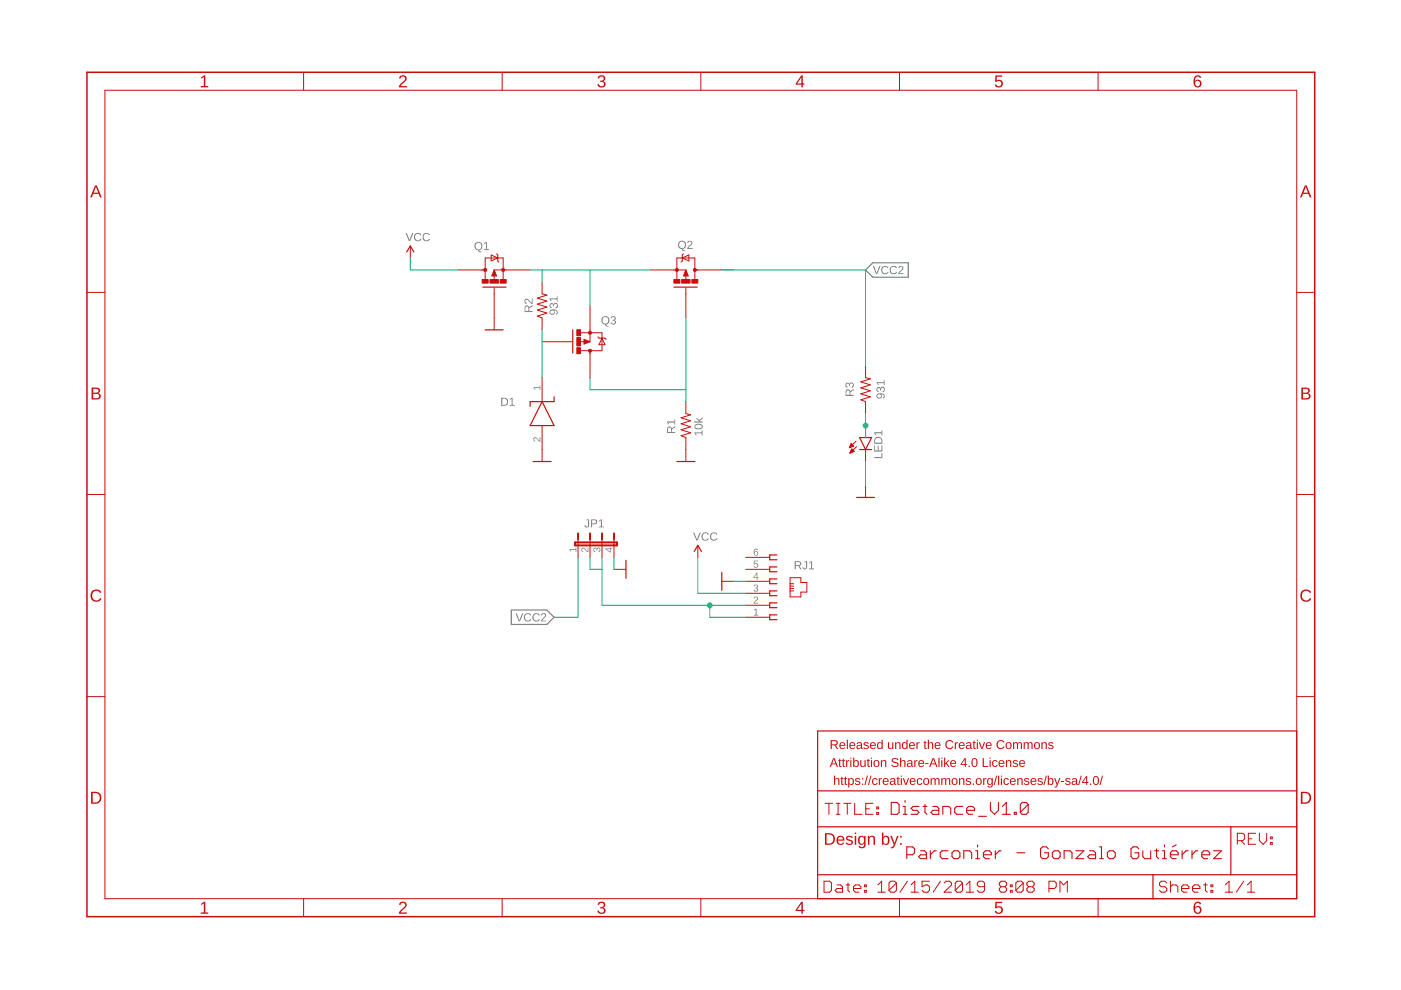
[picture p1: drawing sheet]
<?xml version="1.0" encoding="utf-8"?>
<!DOCTYPE eagle SYSTEM "eagle.dtd">
<!--
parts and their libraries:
SparkFun-Aesthetics: Licensing: Creative Commons ShareAlike 4.0 International - https://creativecommons.org/licenses/by-sa/4.0
-->
<eagle version="9.4.1">
<drawing>
<settings>
<setting alwaysvectorfont="no"/>
<setting keepoldvectorfont="yes"/>
<setting verticaltext="up"/>
</settings>
<grid distance="0.1" unitdist="inch" unit="inch" style="lines" multiple="1" display="no" altdistance="0.01" altunitdist="inch" altunit="inch"/>
<schematic xreflabel="%F%N/%S.%C%R" xrefpart="/%S.%C%R">
<fusionteam huburn="a.cGVyc29uYWw6dWUyYzkzNGM3" projecturn="a.cGVyc29uYWw6dWUyYzkzNGM3IzIwMTkwMjE1MTc2NjY5MDA2" folderUrn="urn:adsk.wipprod:fs.folder:co.1v3clijJQ5-aIsovRyUiKQ"  versionUrn="urn:adsk.wipprod:fs.file:vf.d7OOqnEMT62jmIpcABI3gg?version=1" camFileUrn="" camFileVersionUrn="" lastpublishedchangeguid="3c33df47-c3e6-1864-b35a-998ea214122a"/>
<libraries>
<library name="SparkFun-Aesthetics">
<symbols>
<symbol name="DGND">
<wire x1="-1.905" y1="0" x2="1.905" y2="0" width="0.254" layer="94"/>
<text x="-2.54" y="-2.54" size="1.778" layer="96">&gt;VALUE</text>
<pin name="GND" x="0" y="2.54" visible="off" length="short" direction="sup" rot="R270"/>
</symbol>
<symbol name="VCC">
<wire x1="0.762" y1="1.27" x2="0" y2="2.54" width="0.254" layer="94"/>
<wire x1="0" y1="2.54" x2="-0.762" y2="1.27" width="0.254" layer="94"/>
<text x="-1.016" y="3.556" size="1.778" layer="96">&gt;VALUE</text>
<pin name="VCC" x="0" y="0" visible="off" length="short" direction="sup" rot="R90"/>
</symbol>
</symbols>
<devicesets>
<deviceset name="GND" prefix="GND">
<gates>
<gate name="1" symbol="DGND" x="0" y="0"/>
</gates>
<devices>
<device name="">
<technologies>
<technology name=""/>
</technologies>
</device>
</devices>
</deviceset>
<deviceset name="VCC" prefix="SUPPLY">
<gates>
<gate name="G$1" symbol="VCC" x="0" y="0"/>
</gates>
<devices>
<device name="">
<technologies>
<technology name=""/>
</technologies>
</device>
</devices>
</deviceset>
</devicesets>
</library>
<library name="615006138421">
<symbols>
<symbol name="615006138421" library_locally_modified="yes">
<text x="-1.27" y="12.7" size="1.778" layer="95" align="center-left">&gt;NAME</text>
<text x="-1.27" y="-5.08" size="1.778" layer="96" align="center-left">&gt;VALUE</text>
<pin name="1" x="-5.08" y="-2.54" visible="pad" length="middle" direction="in"/>
<pin name="3" x="-5.08" y="2.54" visible="pad" length="middle" direction="in"/>
<pin name="5" x="-5.08" y="7.62" visible="pad" length="middle" direction="in"/>
<pin name="2" x="-5.08" y="0" visible="pad" length="middle" direction="in"/>
<pin name="4" x="-5.08" y="5.08" visible="pad" length="middle" direction="in"/>
<pin name="6" x="-5.08" y="10.16" visible="pad" length="middle" direction="in"/>
<wire x1="1.524" y1="10.668" x2="0" y2="10.668" width="0.254" layer="94"/>
<wire x1="0" y1="10.668" x2="0" y2="9.652" width="0.254" layer="94"/>
<wire x1="0" y1="9.652" x2="1.524" y2="9.652" width="0.254" layer="94"/>
<wire x1="1.524" y1="8.128" x2="0" y2="8.128" width="0.254" layer="94"/>
<wire x1="0" y1="8.128" x2="0" y2="7.112" width="0.254" layer="94"/>
<wire x1="0" y1="7.112" x2="1.524" y2="7.112" width="0.254" layer="94"/>
<wire x1="1.524" y1="5.588" x2="0" y2="5.588" width="0.254" layer="94"/>
<wire x1="0" y1="5.588" x2="0" y2="4.572" width="0.254" layer="94"/>
<wire x1="0" y1="4.572" x2="1.524" y2="4.572" width="0.254" layer="94"/>
<wire x1="1.524" y1="3.048" x2="0" y2="3.048" width="0.254" layer="94"/>
<wire x1="0" y1="3.048" x2="0" y2="2.032" width="0.254" layer="94"/>
<wire x1="0" y1="2.032" x2="1.524" y2="2.032" width="0.254" layer="94"/>
<wire x1="4.318" y1="1.778" x2="6.604" y2="1.778" width="0.1998" layer="94"/>
<wire x1="6.604" y1="1.778" x2="6.604" y2="2.794" width="0.1998" layer="94"/>
<wire x1="6.604" y1="2.794" x2="7.874" y2="2.794" width="0.1998" layer="94"/>
<wire x1="7.874" y1="2.794" x2="7.874" y2="4.826" width="0.1998" layer="94"/>
<wire x1="7.874" y1="4.826" x2="6.604" y2="4.826" width="0.1998" layer="94"/>
<wire x1="6.604" y1="4.826" x2="6.604" y2="5.842" width="0.1998" layer="94"/>
<wire x1="6.604" y1="5.842" x2="4.318" y2="5.842" width="0.1998" layer="94"/>
<wire x1="4.318" y1="5.842" x2="4.318" y2="4.572" width="0.1998" layer="94"/>
<wire x1="4.318" y1="4.572" x2="4.318" y2="4.064" width="0.1998" layer="94"/>
<wire x1="4.318" y1="4.064" x2="4.318" y2="3.556" width="0.1998" layer="94"/>
<wire x1="4.318" y1="3.556" x2="4.318" y2="3.048" width="0.1998" layer="94"/>
<wire x1="4.318" y1="3.048" x2="4.318" y2="1.778" width="0.1998" layer="94"/>
<wire x1="4.318" y1="4.572" x2="5.08" y2="4.572" width="0.1998" layer="94"/>
<wire x1="4.318" y1="4.064" x2="5.08" y2="4.064" width="0.1998" layer="94"/>
<wire x1="4.318" y1="3.556" x2="5.08" y2="3.556" width="0.1998" layer="94"/>
<wire x1="4.318" y1="3.048" x2="5.08" y2="3.048" width="0.1998" layer="94"/>
<wire x1="1.524" y1="0.508" x2="0" y2="0.508" width="0.254" layer="94"/>
<wire x1="0" y1="0.508" x2="0" y2="-0.508" width="0.254" layer="94"/>
<wire x1="0" y1="-0.508" x2="1.524" y2="-0.508" width="0.254" layer="94"/>
<wire x1="1.524" y1="-2.032" x2="0" y2="-2.032" width="0.254" layer="94"/>
<wire x1="0" y1="-2.032" x2="0" y2="-3.048" width="0.254" layer="94"/>
<wire x1="0" y1="-3.048" x2="1.524" y2="-3.048" width="0.254" layer="94"/>
</symbol>
</symbols>
<devicesets>
<deviceset name="615006138421" prefix="J">
<gates>
<gate name="G$1" symbol="615006138421" x="0" y="0"/>
</gates>
<devices>
<device name="" package="615006138421">
<connects>
<connect gate="G$1" pin="1" pad="1"/>
<connect gate="G$1" pin="2" pad="2"/>
<connect gate="G$1" pin="3" pad="3"/>
<connect gate="G$1" pin="4" pad="4"/>
<connect gate="G$1" pin="5" pad="5"/>
<connect gate="G$1" pin="6" pad="6"/>
</connects>
<package3dinstances>
<package3dinstance package3d_urn="urn:adsk.eagle:package:8853616/5"/>
</package3dinstances>
<technologies>
<technology name="">
<attribute name="3D_PACKAGE" value="" constant="no"/>
<attribute name="ALLIED_NUMBER" value="" constant="no"/>
<attribute name="DESCRIPTION" value="HORIZONTAL PLASTIC 6P6C MODULAR JACK TAP UP" constant="no"/>
<attribute name="HEIGHT" value="mm" constant="no"/>
<attribute name="MANUFACTURER_NAME" value="W&amp;uuml;rth Elektronik" constant="no"/>
<attribute name="MANUFACTURER_PART_NUMBER" value="615006138421" constant="no"/>
<attribute name="OTHER_PART_NUMBER" value="" constant="no"/>
<attribute name="RS_PART_NUMBER" value="7350282" constant="no"/>
<attribute name="SUPPLIER_NAME" value="RS" constant="no"/>
</technology>
</technologies>
</device>
</devices>
</deviceset>
</devicesets>
</library>
<library name="Ultrasonic_Sensor">
<symbols>
<symbol name="JP4E" library_locally_modified="yes">
<wire x1="2.54" y1="0" x2="2.54" y2="1.27" width="0.1524" layer="94"/>
<wire x1="0" y1="0" x2="0" y2="1.27" width="0.1524" layer="94"/>
<wire x1="-2.54" y1="0" x2="-2.54" y2="1.27" width="0.1524" layer="94"/>
<wire x1="2.54" y1="2.54" x2="2.54" y2="1.27" width="0.4064" layer="94"/>
<wire x1="0" y1="2.54" x2="0" y2="1.27" width="0.4064" layer="94"/>
<wire x1="-2.54" y1="2.54" x2="-2.54" y2="1.27" width="0.4064" layer="94"/>
<wire x1="-3.175" y1="0" x2="5.08" y2="0" width="0.4064" layer="94"/>
<wire x1="5.08" y1="0" x2="5.715" y2="0" width="0.4064" layer="94"/>
<wire x1="5.715" y1="0" x2="5.715" y2="0.635" width="0.4064" layer="94"/>
<wire x1="5.715" y1="0.635" x2="-3.175" y2="0.635" width="0.4064" layer="94"/>
<wire x1="-3.175" y1="0.635" x2="-3.175" y2="0" width="0.4064" layer="94"/>
<wire x1="5.08" y1="2.54" x2="5.08" y2="1.27" width="0.4064" layer="94"/>
<wire x1="5.08" y1="0" x2="5.08" y2="1.27" width="0.1524" layer="94"/>
<text x="-3.81" y="0" size="1.778" layer="95" rot="R90">&gt;NAME</text>
<text x="8.255" y="0" size="1.778" layer="96" rot="R90">&gt;VALUE</text>
<pin name="1" x="-2.54" y="-2.54" visible="pad" length="short" direction="pas" rot="R90"/>
<pin name="2" x="0" y="-2.54" visible="pad" length="short" direction="pas" rot="R90"/>
<pin name="3" x="2.54" y="-2.54" visible="pad" length="short" direction="pas" rot="R90"/>
<pin name="4" x="5.08" y="-2.54" visible="pad" length="short" direction="pas" rot="R90"/>
</symbol>
</symbols>
<devicesets>
<deviceset name="JP4E" locally_modified="yes" library_locally_modified="yes">
<gates>
<gate name="G$1" symbol="JP4E" x="0" y="0"/>
</gates>
<devices>
<device name="" package="JP4">
<connects>
<connect gate="G$1" pin="1" pad="1"/>
<connect gate="G$1" pin="2" pad="2"/>
<connect gate="G$1" pin="3" pad="3"/>
<connect gate="G$1" pin="4" pad="4"/>
</connects>
<package3dinstances>
<package3dinstance package3d_urn="urn:adsk.eagle:package:9258971/2"/>
</package3dinstances>
<technologies>
<technology name=""/>
</technologies>
</device>
</devices>
</deviceset>
</devicesets>
</library>
<library name="Perfect_0402">
<symbols>
<symbol name="RESISTOR" library_locally_modified="yes">
<wire x1="2.54" y1="0" x2="2.921" y2="1.016" width="0.1524" layer="94"/>
<wire x1="2.921" y1="1.016" x2="3.556" y2="-1.016" width="0.1524" layer="94"/>
<wire x1="3.556" y1="-1.016" x2="4.191" y2="1.016" width="0.1524" layer="94"/>
<wire x1="4.191" y1="1.016" x2="4.826" y2="-1.016" width="0.1524" layer="94"/>
<wire x1="4.826" y1="-1.016" x2="5.461" y2="1.016" width="0.1524" layer="94"/>
<wire x1="5.461" y1="1.016" x2="6.096" y2="-1.016" width="0.1524" layer="94"/>
<wire x1="6.096" y1="-1.016" x2="6.731" y2="1.016" width="0.1524" layer="94"/>
<wire x1="6.731" y1="1.016" x2="7.366" y2="-1.016" width="0.1524" layer="94"/>
<wire x1="7.366" y1="-1.016" x2="7.62" y2="0" width="0.1524" layer="94"/>
<text x="1.27" y="1.4986" size="1.778" layer="95">&gt;NAME</text>
<text x="1.27" y="-3.302" size="1.778" layer="96">&gt;VALUE</text>
<pin name="2" x="10.16" y="0" visible="off" length="short" direction="pas" swaplevel="1" rot="R180"/>
<pin name="1" x="0" y="0" visible="off" length="short" direction="pas" swaplevel="1"/>
</symbol>
</symbols>
<devicesets>
<deviceset name="RES_0402" library_locally_modified="yes">
<gates>
<gate name="G$1" symbol="RESISTOR" x="-5.08" y="0"/>
</gates>
<devices>
<device name="" package="RESC1005X35">
<connects>
<connect gate="G$1" pin="1" pad="1"/>
<connect gate="G$1" pin="2" pad="2"/>
</connects>
<package3dinstances>
<package3dinstance package3d_urn="urn:adsk.eagle:package:8884249/2"/>
</package3dinstances>
<technologies>
<technology name=""/>
</technologies>
</device>
</devices>
</deviceset>
</devicesets>
</library>
<library name="SparkFun-LED">
<symbols>
<symbol name="LED" library_locally_modified="yes">
<wire x1="1.27" y1="0" x2="0" y2="-2.54" width="0.254" layer="94"/>
<wire x1="0" y1="-2.54" x2="-1.27" y2="0" width="0.254" layer="94"/>
<wire x1="1.27" y1="-2.54" x2="0" y2="-2.54" width="0.254" layer="94"/>
<wire x1="0" y1="-2.54" x2="-1.27" y2="-2.54" width="0.254" layer="94"/>
<wire x1="1.27" y1="0" x2="0" y2="0" width="0.254" layer="94"/>
<wire x1="0" y1="0" x2="-1.27" y2="0" width="0.254" layer="94"/>
<wire x1="-2.032" y1="-0.762" x2="-3.429" y2="-2.159" width="0.1524" layer="94"/>
<wire x1="-1.905" y1="-1.905" x2="-3.302" y2="-3.302" width="0.1524" layer="94"/>
<text x="3.556" y="-4.572" size="1.778" layer="95" rot="R90">&gt;NAME</text>
<text x="5.715" y="-4.572" size="1.778" layer="96" rot="R90">&gt;VALUE</text>
<pin name="C" x="0" y="-5.08" visible="off" length="short" direction="pas" rot="R90"/>
<pin name="A" x="0" y="2.54" visible="off" length="short" direction="pas" rot="R270"/>
<polygon width="0.1524" layer="94">
<vertex x="-3.429" y="-2.159"/>
<vertex x="-3.048" y="-1.27"/>
<vertex x="-2.54" y="-1.778"/>
</polygon>
<polygon width="0.1524" layer="94">
<vertex x="-3.302" y="-3.302"/>
<vertex x="-2.921" y="-2.413"/>
<vertex x="-2.413" y="-2.921"/>
</polygon>
</symbol>
</symbols>
<devicesets>
<deviceset name="LED" locally_modified="yes" prefix="D" uservalue="yes" library_locally_modified="yes">
<gates>
<gate name="G$1" symbol="LED" x="0" y="0"/>
</gates>
<devices>
<device name="5MM" package="LED5MM">
<connects>
<connect gate="G$1" pin="A" pad="A"/>
<connect gate="G$1" pin="C" pad="K"/>
</connects>
<package3dinstances>
<package3dinstance package3d_urn="urn:adsk.eagle:package:8915060/1"/>
</package3dinstances>
<technologies>
<technology name=""/>
</technologies>
</device>
<device name="3MM" package="LED3MM">
<connects>
<connect gate="G$1" pin="A" pad="A"/>
<connect gate="G$1" pin="C" pad="K"/>
</connects>
<package3dinstances>
<package3dinstance package3d_urn="urn:adsk.eagle:package:8915059/1"/>
</package3dinstances>
<technologies>
<technology name="">
<attribute name="PROD_ID" value="DIO-08794" constant="no"/>
</technology>
</technologies>
</device>
<device name="1206" package="LED-1206">
<connects>
<connect gate="G$1" pin="A" pad="A"/>
<connect gate="G$1" pin="C" pad="C"/>
</connects>
<package3dinstances>
<package3dinstance package3d_urn="urn:adsk.eagle:package:8915058/1"/>
</package3dinstances>
<technologies>
<technology name=""/>
</technologies>
</device>
<device name="0603" package="LED-0603">
<connects>
<connect gate="G$1" pin="A" pad="A"/>
<connect gate="G$1" pin="C" pad="C"/>
</connects>
<package3dinstances>
<package3dinstance package3d_urn="urn:adsk.eagle:package:8915057/2"/>
</package3dinstances>
<technologies>
<technology name=""/>
</technologies>
</device>
<device name="10MM" package="LED10MM">
<connects>
<connect gate="G$1" pin="A" pad="A"/>
<connect gate="G$1" pin="C" pad="C"/>
</connects>
<package3dinstances>
<package3dinstance package3d_urn="urn:adsk.eagle:package:8915056/1"/>
</package3dinstances>
<technologies>
<technology name=""/>
</technologies>
</device>
<device name="-FKIT-1206" package="FKIT-LED-1206">
<connects>
<connect gate="G$1" pin="A" pad="A"/>
<connect gate="G$1" pin="C" pad="C"/>
</connects>
<package3dinstances>
<package3dinstance package3d_urn="urn:adsk.eagle:package:8915055/1"/>
</package3dinstances>
<technologies>
<technology name=""/>
</technologies>
</device>
<device name="-3MM-NO_SILK" package="LED3MM-NS">
<connects>
<connect gate="G$1" pin="A" pad="A"/>
<connect gate="G$1" pin="C" pad="K"/>
</connects>
<package3dinstances>
<package3dinstance package3d_urn="urn:adsk.eagle:package:8915054/1"/>
</package3dinstances>
<technologies>
<technology name=""/>
</technologies>
</device>
<device name="5MM-KIT" package="LED5MM-KIT">
<connects>
<connect gate="G$1" pin="A" pad="A"/>
<connect gate="G$1" pin="C" pad="K"/>
</connects>
<package3dinstances>
<package3dinstance package3d_urn="urn:adsk.eagle:package:8915053/1"/>
</package3dinstances>
<technologies>
<technology name=""/>
</technologies>
</device>
<device name="1206-BOTTOM" package="LED-1206-BOTTOM">
<connects>
<connect gate="G$1" pin="A" pad="A"/>
<connect gate="G$1" pin="C" pad="C"/>
</connects>
<package3dinstances>
<package3dinstance package3d_urn="urn:adsk.eagle:package:8915041/1"/>
</package3dinstances>
<technologies>
<technology name=""/>
</technologies>
</device>
</devices>
</deviceset>
</devicesets>
</library>
<library name="RU1C002ZPTCL">
<symbols>
<symbol name="RU1C002ZPTCL" library_locally_modified="yes">
<text x="-1.27" y="5.08" size="1.778" layer="95" align="center-left">&gt;NAME</text>
<text x="-1.27" y="-5.08" size="1.778" layer="96" align="center-left">&gt;VALUE</text>
<text x="8.89" y="3.556" size="0.8128" layer="93">D</text>
<text x="8.89" y="-4.064" size="0.8128" layer="93">S</text>
<text x="4.064" y="0.508" size="0.8128" layer="93">G</text>
<pin name="G" x="0" y="0" visible="off" length="middle"/>
<pin name="D" x="10.16" y="7.62" visible="off" length="middle" rot="R270"/>
<pin name="S" x="10.16" y="-7.62" visible="off" length="middle" rot="R90"/>
<wire x1="6.5024" y1="2.413" x2="6.5024" y2="-2.54" width="0.254" layer="94"/>
<wire x1="10.16" y1="0" x2="10.16" y2="-1.905" width="0.1524" layer="94"/>
<wire x1="8.128" y1="-1.905" x2="10.16" y2="-1.905" width="0.1524" layer="94"/>
<wire x1="8.1534" y1="1.905" x2="12.7" y2="1.905" width="0.1524" layer="94"/>
<wire x1="12.7" y1="-1.905" x2="10.16" y2="-1.905" width="0.1524" layer="94"/>
<wire x1="10.16" y1="-1.905" x2="10.16" y2="-2.54" width="0.1524" layer="94"/>
<wire x1="12.7" y1="-1.905" x2="12.7" y2="-0.762" width="0.1524" layer="94"/>
<wire x1="12.7" y1="-0.762" x2="12.7" y2="1.905" width="0.1524" layer="94"/>
<wire x1="12.7" y1="-0.762" x2="13.335" y2="0.635" width="0.1524" layer="94"/>
<wire x1="13.335" y1="0.635" x2="12.065" y2="0.635" width="0.1524" layer="94"/>
<wire x1="12.065" y1="0.635" x2="12.7" y2="-0.762" width="0.1524" layer="94"/>
<wire x1="13.335" y1="-0.762" x2="12.7" y2="-0.762" width="0.1524" layer="94"/>
<wire x1="12.7" y1="-0.762" x2="12.065" y2="-0.762" width="0.1524" layer="94"/>
<wire x1="12.065" y1="-0.762" x2="11.811" y2="-1.016" width="0.1524" layer="94"/>
<wire x1="13.335" y1="-0.762" x2="13.589" y2="-0.508" width="0.1524" layer="94"/>
<wire x1="10.16" y1="0" x2="8.89" y2="0.508" width="0.1524" layer="94"/>
<wire x1="8.89" y1="0.508" x2="8.89" y2="-0.508" width="0.1524" layer="94"/>
<wire x1="8.89" y1="-0.508" x2="10.16" y2="0" width="0.1524" layer="94"/>
<wire x1="9.017" y1="0" x2="8.128" y2="0" width="0.1524" layer="94"/>
<wire x1="9.017" y1="-0.254" x2="9.906" y2="0" width="0.3048" layer="94"/>
<wire x1="9.906" y1="0" x2="9.017" y2="0.254" width="0.3048" layer="94"/>
<wire x1="9.017" y1="0.254" x2="9.017" y2="0" width="0.3048" layer="94"/>
<wire x1="9.017" y1="0" x2="9.271" y2="0" width="0.3048" layer="94"/>
<wire x1="6.35" y1="0" x2="5.08" y2="0" width="0.1524" layer="94"/>
<wire x1="10.16" y1="2.032" x2="10.16" y2="2.54" width="0.254" layer="94"/>
<circle x="10.16" y="-1.905" radius="0.127" width="0.4064" layer="94"/>
<circle x="10.16" y="1.905" radius="0.127" width="0.4064" layer="94"/>
<rectangle x1="7.366" y1="-2.54" x2="8.128" y2="-1.27" layer="94"/>
<rectangle x1="7.366" y1="1.27" x2="8.128" y2="2.54" layer="94"/>
<rectangle x1="7.366" y1="-0.889" x2="8.128" y2="0.889" layer="94"/>
</symbol>
</symbols>
<devicesets>
<deviceset name="RU1C002ZPTCL" locally_modified="yes" prefix="Q" library_locally_modified="yes">
<gates>
<gate name="G$1" symbol="RU1C002ZPTCL" x="0" y="0"/>
</gates>
<devices>
<device name="" package="SOTFL65P210X105-3N">
<connects>
<connect gate="G$1" pin="D" pad="3"/>
<connect gate="G$1" pin="G" pad="1"/>
<connect gate="G$1" pin="S" pad="2"/>
</connects>
<package3dinstances>
<package3dinstance package3d_urn="urn:adsk.eagle:package:8914148/2"/>
</package3dinstances>
<technologies>
<technology name="">
<attribute name="ARROW_PART_NUMBER" value="RU1C002ZPTCL" constant="no"/>
<attribute name="ARROW_PRICE/STOCK" value="" constant="no"/>
<attribute name="DESCRIPTION" value="ROHM - RU1C002ZPTCL - MOSFET, P-CH, -20V, -0.2A, SOT-323FL" constant="no"/>
<attribute name="HEIGHT" value="1.05mm" constant="no"/>
<attribute name="MANUFACTURER_NAME" value="ROHM Semiconductor" constant="no"/>
<attribute name="MANUFACTURER_PART_NUMBER" value="RU1C002ZPTCL" constant="no"/>
<attribute name="RS_PART_NUMBER" value="" constant="no"/>
<attribute name="RS_PRICE/STOCK" value="" constant="no"/>
</technology>
</technologies>
</device>
</devices>
</deviceset>
</devicesets>
</library>
<library name="BZT52C5V1-7-F">
<symbols>
<symbol name="BZT52C5V1-7-F" library_locally_modified="yes">
<wire x1="5.08" y1="0" x2="10.16" y2="2.54" width="0.254" layer="94"/>
<wire x1="10.16" y1="-2.54" x2="10.16" y2="2.54" width="0.254" layer="94"/>
<wire x1="10.16" y1="-2.54" x2="5.08" y2="0" width="0.254" layer="94"/>
<wire x1="5.08" y1="2.54" x2="5.08" y2="-2.54" width="0.254" layer="94"/>
<wire x1="5.08" y1="-2.54" x2="6.096" y2="-2.54" width="0.254" layer="94"/>
<wire x1="5.08" y1="2.54" x2="4.064" y2="2.54" width="0.254" layer="94"/>
<text x="11.43" y="5.08" size="1.778" layer="95" align="center-left">&gt;NAME</text>
<text x="11.43" y="2.54" size="1.778" layer="96" align="center-left">&gt;VALUE</text>
<pin name="K" x="0" y="0" visible="pad" length="middle"/>
<pin name="A" x="15.24" y="0" visible="pad" length="middle" rot="R180"/>
</symbol>
</symbols>
<devicesets>
<deviceset name="BZT52C5V1-7-F" locally_modified="yes" prefix="D" library_locally_modified="yes">
<gates>
<gate name="G$1" symbol="BZT52C5V1-7-F" x="0" y="0"/>
</gates>
<devices>
<device name="" package="SOD3716X145N">
<connects>
<connect gate="G$1" pin="A" pad="2"/>
<connect gate="G$1" pin="K" pad="1"/>
</connects>
<package3dinstances>
<package3dinstance package3d_urn="urn:adsk.eagle:package:9103332/2"/>
</package3dinstances>
<technologies>
<technology name="">
<attribute name="ALLIED_NUMBER" value="71028127" constant="no"/>
<attribute name="ALLIED_PRICE/STOCK" value="https://www.alliedelec.com/diodes-inc-bzt52c5v1-7-f/71028127/" constant="no"/>
<attribute name="ARROW_PART_NUMBER" value="BZT52C5V1-7-F" constant="no"/>
<attribute name="ARROW_PRICE/STOCK" value="https://www.arrow.com/en/products/bzt52c5v1-7-f/diodes-incorporated" constant="no"/>
<attribute name="DESCRIPTION" value="Zener Diode 5.1V 5.8% 500mW SOD123 Diodes Inc BZT52C5V1-7-F Zener Diode, 5.1V 6% 0.5 W SMT 2-Pin SOD-123" constant="no"/>
<attribute name="HEIGHT" value="1.45mm" constant="no"/>
<attribute name="MANUFACTURER_NAME" value="Diodes Inc." constant="no"/>
<attribute name="MANUFACTURER_PART_NUMBER" value="BZT52C5V1-7-F" constant="no"/>
<attribute name="RS_PART_NUMBER" value="7384951P" constant="no"/>
<attribute name="RS_PRICE/STOCK" value="http://uk.rs-online.com/web/p/products/7384951P" constant="no"/>
</technology>
</technologies>
</device>
</devices>
</deviceset>
</devicesets>
</library>
<library name="MyFrames">
<symbols>
<symbol name="A4L-LOC">
<frame x1="0" y1="0" x2="260.35" y2="179.07" columns="6" rows="4" layer="94"/>
<wire x1="154.94" y1="3.81" x2="226.06" y2="3.81" width="0.254" layer="94"/>
<wire x1="256.54" y1="19.05" x2="242.57" y2="19.05" width="0.254" layer="94"/>
<wire x1="154.94" y1="3.81" x2="154.94" y2="8.89" width="0.254" layer="94"/>
<wire x1="154.94" y1="8.89" x2="226.06" y2="8.89" width="0.254" layer="94"/>
<wire x1="154.94" y1="8.89" x2="154.94" y2="19.05" width="0.254" layer="94"/>
<wire x1="256.54" y1="19.05" x2="256.54" y2="8.89" width="0.254" layer="94"/>
<wire x1="226.06" y1="8.89" x2="226.06" y2="3.81" width="0.254" layer="94"/>
<wire x1="226.06" y1="8.89" x2="242.57" y2="8.89" width="0.254" layer="94"/>
<wire x1="226.06" y1="3.81" x2="256.54" y2="3.81" width="0.254" layer="94"/>
<wire x1="242.57" y1="19.05" x2="242.57" y2="8.89" width="0.254" layer="94"/>
<wire x1="242.57" y1="19.05" x2="154.94" y2="19.05" width="0.254" layer="94"/>
<wire x1="242.57" y1="8.89" x2="256.54" y2="8.89" width="0.254" layer="94"/>
<wire x1="256.54" y1="8.89" x2="256.54" y2="3.81" width="0.254" layer="94"/>
<wire x1="154.94" y1="19.05" x2="154.94" y2="26.67" width="0.254" layer="94"/>
<wire x1="256.54" y1="39.37" x2="154.94" y2="39.37" width="0.254" layer="94"/>
<wire x1="256.54" y1="39.37" x2="256.54" y2="26.67" width="0.254" layer="94"/>
<wire x1="154.94" y1="26.67" x2="256.54" y2="26.67" width="0.254" layer="94"/>
<wire x1="154.94" y1="26.67" x2="154.94" y2="39.37" width="0.254" layer="94"/>
<wire x1="256.54" y1="26.67" x2="256.54" y2="19.05" width="0.254" layer="94"/>
<text x="156.21" y="5.08" size="2.54" layer="94" font="vector">Date:</text>
<text x="167.64" y="5.08" size="2.54" layer="94" font="vector">&gt;LAST_DATE_TIME</text>
<text x="227.33" y="5.08" size="2.54" layer="94" font="vector">Sheet:</text>
<text x="241.3" y="5.08" size="2.54" layer="94" font="vector">&gt;SHEET</text>
<text x="243.84" y="15.24" size="2.54" layer="94" font="vector">REV:</text>
<text x="156.464" y="21.59" size="2.54" layer="94" font="vector">TITLE:</text>
<text x="170.434" y="21.59" size="2.7432" layer="94" font="vector">&gt;DRAWING_NAME</text>
<text x="157.48" y="35.56" size="1.9304" layer="94">Released under the Creative Commons</text>
<text x="157.48" y="31.75" size="1.9304" layer="94">Attribution Share-Alike 4.0 License</text>
<text x="157.48" y="27.94" size="1.9304" layer="94"> https://creativecommons.org/licenses/by-sa/4.0/</text>
<text x="156.21" y="15.24" size="2.54" layer="94">Design by:</text>
<text x="173.736" y="12.192" size="2.7178" layer="94" font="vector">Parconier - Gonzalo Gutiérrez </text>
</symbol>
</symbols>
<devicesets>
<deviceset name="A4L-LOC" prefix="FRAME" uservalue="yes">
<gates>
<gate name="G$1" symbol="A4L-LOC" x="0" y="0"/>
</gates>
<devices>
<device name="">
<technologies>
<technology name=""/>
</technologies>
</device>
</devices>
</deviceset>
</devicesets>
</library>
</libraries>
<attributes>
</attributes>
<variantdefs>
</variantdefs>
<classes>
<class number="0" name="default" width="0" drill="0">
</class>
</classes>
<parts>
<part name="GND7" library="SparkFun-Aesthetics" deviceset="GND" device=""/>
<part name="SUPPLY7" library="SparkFun-Aesthetics" deviceset="VCC" device=""/>
<part name="JP1" library="Ultrasonic_Sensor" deviceset="JP4E" device="" package3d_urn="urn:adsk.eagle:package:9258971/2">
<attribute name="MPN" value="HC-SR04"/>
</part>
<part name="RJ1" library="615006138421" deviceset="615006138421" device="" package3d_urn="urn:adsk.eagle:package:8853616/5">
<attribute name="MPN" value="54601-906WPLF"/>
</part>
<part name="Q1" library="RU1C002ZPTCL" deviceset="RU1C002ZPTCL" device="" package3d_urn="urn:adsk.eagle:package:8914148/2">
<attribute name="MPN" value="RU1C002ZPTCL"/>
</part>
<part name="R1" library="Perfect_0402" deviceset="RES_0402" device="" package3d_urn="urn:adsk.eagle:package:8884249/2" value="10k">
<attribute name="MPN" value="RC0402JR-7W10KL"/>
</part>
<part name="Q2" library="RU1C002ZPTCL" deviceset="RU1C002ZPTCL" device="" package3d_urn="urn:adsk.eagle:package:8914148/2">
<attribute name="ARROW_PART_NUMBER" value="RU1C002ZPTCL"/>
<attribute name="ARROW_PRICE/STOCK" value=""/>
<attribute name="DESCRIPTION" value="ROHM - RU1C002ZPTCL - MOSFET, P-CH, -20V, -0.2A, SOT-323FL"/>
<attribute name="HEIGHT" value="1.05mm"/>
<attribute name="MANUFACTURER_NAME" value="ROHM Semiconductor"/>
<attribute name="MANUFACTURER_PART_NUMBER" value="RU1C002ZPTCL"/>
<attribute name="MPN" value="RU1C002ZPTCL"/>
<attribute name="RS_PART_NUMBER" value=""/>
<attribute name="RS_PRICE/STOCK" value=""/>
</part>
<part name="Q3" library="RU1C002ZPTCL" deviceset="RU1C002ZPTCL" device="" package3d_urn="urn:adsk.eagle:package:8914148/2">
<attribute name="ARROW_PART_NUMBER" value="RU1C002ZPTCL"/>
<attribute name="ARROW_PRICE/STOCK" value=""/>
<attribute name="DESCRIPTION" value="ROHM - RU1C002ZPTCL - MOSFET, P-CH, -20V, -0.2A, SOT-323FL"/>
<attribute name="HEIGHT" value="1.05mm"/>
<attribute name="MANUFACTURER_NAME" value="ROHM Semiconductor"/>
<attribute name="MANUFACTURER_PART_NUMBER" value="RU1C002ZPTCL"/>
<attribute name="MPN" value="RU1C002ZPTCL"/>
<attribute name="RS_PART_NUMBER" value=""/>
<attribute name="RS_PRICE/STOCK" value=""/>
</part>
<part name="SUPPLY4" library="SparkFun-Aesthetics" deviceset="VCC" device=""/>
<part name="R2" library="Perfect_0402" deviceset="RES_0402" device="" package3d_urn="urn:adsk.eagle:package:8884249/2" value="931">
<attribute name="MPN" value="RC0402FR-07931RL"/>
</part>
<part name="D1" library="BZT52C5V1-7-F" deviceset="BZT52C5V1-7-F" device="" package3d_urn="urn:adsk.eagle:package:9103332/2">
<attribute name="MPN" value="BZT52C5V1-7-F"/>
</part>
<part name="GND1" library="SparkFun-Aesthetics" deviceset="GND" device=""/>
<part name="GND2" library="SparkFun-Aesthetics" deviceset="GND" device=""/>
<part name="GND3" library="SparkFun-Aesthetics" deviceset="GND" device=""/>
<part name="GND4" library="SparkFun-Aesthetics" deviceset="GND" device=""/>
<part name="R3" library="Perfect_0402" deviceset="RES_0402" device="" package3d_urn="urn:adsk.eagle:package:8884249/2" value="931">
<attribute name="MPN" value="RC0402FR-07931RL"/>
</part>
<part name="LED1" library="SparkFun-LED" deviceset="LED" device="0603" package3d_urn="urn:adsk.eagle:package:8915057/2">
<attribute name="MPN" value="LTST-C193KRKT-5A "/>
</part>
<part name="GND10" library="SparkFun-Aesthetics" deviceset="GND" device=""/>
<part name="FRAME1" library="MyFrames" deviceset="A4L-LOC" device=""/>
</parts>
<sheets>
<sheet>
<plain>
</plain>
<instances>
<instance part="GND7" gate="1" x="134.62" y="71.12" smashed="yes" rot="R270"/>
<instance part="SUPPLY7" gate="G$1" x="129.54" y="76.2" smashed="yes">
<attribute name="VALUE" x="128.524" y="79.756" size="1.778" layer="96"/>
</instance>
<instance part="JP1" gate="G$1" x="106.68" y="78.74" smashed="yes">
<attribute name="MPN" x="106.68" y="78.74" size="1.778" layer="96" display="off"/>
<attribute name="NAME" x="109.728" y="84.328" size="1.778" layer="95" rot="R180"/>
</instance>
<instance part="RJ1" gate="G$1" x="144.78" y="66.04" smashed="yes">
<attribute name="MPN" x="144.78" y="66.04" size="1.778" layer="96" display="off"/>
<attribute name="NAME" x="149.86" y="73.66" size="1.778" layer="95"/>
</instance>
<instance part="Q1" gate="G$1" x="86.36" y="127" smashed="yes" rot="R90">
<attribute name="NAME" x="82.042" y="142.24" size="1.778" layer="95" align="center-left"/>
<attribute name="MPN" x="86.36" y="127" size="1.778" layer="96" rot="R90" display="off"/>
</instance>
<instance part="R1" gate="G$1" x="127" y="99.06" smashed="yes" rot="R90">
<attribute name="MPN" x="127" y="99.06" size="1.778" layer="96" rot="R90" display="off"/>
<attribute name="NAME" x="124.7394" y="102.362" size="1.778" layer="95" rot="R90"/>
<attribute name="VALUE" x="130.556" y="101.854" size="1.778" layer="96" rot="R90"/>
</instance>
<instance part="Q2" gate="G$1" x="127" y="127" smashed="yes" rot="MR90">
<attribute name="NAME" x="125.222" y="142.494" size="1.778" layer="95" rot="MR180" align="center-left"/>
<attribute name="MPN" x="127" y="127" size="1.778" layer="96" rot="MR90" display="off"/>
</instance>
<instance part="Q3" gate="G$1" x="96.52" y="121.92" smashed="yes" rot="MR180">
<attribute name="NAME" x="108.966" y="126.492" size="1.778" layer="95" rot="MR180" align="center-left"/>
<attribute name="MPN" x="96.52" y="121.92" size="1.778" layer="96" rot="MR180" display="off"/>
</instance>
<instance part="SUPPLY4" gate="G$1" x="68.58" y="139.7" smashed="yes">
<attribute name="VALUE" x="67.564" y="143.256" size="1.778" layer="96"/>
</instance>
<instance part="R2" gate="G$1" x="96.52" y="124.46" smashed="yes" rot="R90">
<attribute name="MPN" x="96.52" y="124.46" size="1.778" layer="96" rot="R90" display="off"/>
<attribute name="NAME" x="94.5134" y="128.016" size="1.778" layer="95" rot="R90"/>
<attribute name="VALUE" x="99.822" y="127.508" size="1.778" layer="96" rot="R90"/>
</instance>
<instance part="D1" gate="G$1" x="96.52" y="114.3" smashed="yes" rot="R270">
<attribute name="MPN" x="96.52" y="114.3" size="1.778" layer="96" rot="R270" display="off"/>
<attribute name="NAME" x="87.63" y="109.22" size="1.778" layer="95" align="center-left"/>
</instance>
<instance part="GND1" gate="1" x="114.3" y="73.66" smashed="yes" rot="R90"/>
<instance part="GND2" gate="1" x="127" y="96.52" smashed="yes"/>
<instance part="GND3" gate="1" x="96.52" y="96.52" smashed="yes"/>
<instance part="GND4" gate="1" x="86.36" y="124.46" smashed="yes"/>
<instance part="R3" gate="G$1" x="165.1" y="106.68" smashed="yes" rot="R90">
<attribute name="MPN" x="165.1" y="106.68" size="1.778" layer="96" rot="R90" display="off"/>
<attribute name="NAME" x="162.5854" y="110.236" size="1.778" layer="95" rot="R90"/>
<attribute name="VALUE" x="169.164" y="109.728" size="1.778" layer="96" rot="R90"/>
</instance>
<instance part="LED1" gate="G$1" x="165.1" y="101.6" smashed="yes">
<attribute name="MPN" x="165.1" y="101.6" size="1.778" layer="96" display="off"/>
<attribute name="NAME" x="168.656" y="97.028" size="1.778" layer="95" rot="R90"/>
<attribute name="VALUE" x="170.815" y="97.028" size="1.778" layer="96" rot="R90"/>
</instance>
<instance part="GND10" gate="1" x="165.1" y="88.9" smashed="yes"/>
<instance part="FRAME1" gate="G$1" x="0" y="0" smashed="yes">
<attribute name="LAST_DATE_TIME" x="167.64" y="5.08" size="2.54" layer="94" font="vector"/>
<attribute name="SHEET" x="241.3" y="5.08" size="2.54" layer="94" font="vector"/>
<attribute name="DRAWING_NAME" x="170.434" y="21.59" size="2.7432" layer="94" font="vector"/>
</instance>
</instances>
<busses>
</busses>
<nets>
<net name="N$4" class="0">
<segment>
<pinref part="JP1" gate="G$1" pin="2"/>
<wire x1="106.68" y1="76.2" x2="106.68" y2="73.66" width="0.1524" layer="91"/>
<wire x1="106.68" y1="73.66" x2="109.22" y2="73.66" width="0.1524" layer="91"/>
<pinref part="JP1" gate="G$1" pin="3"/>
<wire x1="109.22" y1="73.66" x2="109.22" y2="76.2" width="0.1524" layer="91"/>
<wire x1="139.7" y1="66.04" x2="132.08" y2="66.04" width="0.1524" layer="91"/>
<wire x1="132.08" y1="66.04" x2="109.22" y2="66.04" width="0.1524" layer="91"/>
<wire x1="109.22" y1="66.04" x2="109.22" y2="73.66" width="0.1524" layer="91"/>
<pinref part="RJ1" gate="G$1" pin="2"/>
<pinref part="RJ1" gate="G$1" pin="1"/>
<wire x1="139.7" y1="63.5" x2="132.08" y2="63.5" width="0.1524" layer="91"/>
<wire x1="132.08" y1="63.5" x2="132.08" y2="66.04" width="0.1524" layer="91"/>
<junction x="132.08" y="66.04"/>
</segment>
</net>
<net name="VCC2" class="0">
<segment>
<pinref part="Q2" gate="G$1" pin="D"/>
<wire x1="134.62" y1="137.16" x2="137.16" y2="137.16" width="0.1524" layer="91"/>
<label x="165.1" y="137.16" size="1.778" layer="95" xref="yes"/>
<pinref part="R3" gate="G$1" pin="2"/>
<wire x1="165.1" y1="116.84" x2="165.1" y2="137.16" width="0.1524" layer="91"/>
<wire x1="165.1" y1="137.16" x2="134.62" y2="137.16" width="0.1524" layer="91"/>
</segment>
<segment>
<pinref part="JP1" gate="G$1" pin="1"/>
<wire x1="104.14" y1="76.2" x2="104.14" y2="63.5" width="0.1524" layer="91"/>
<wire x1="104.14" y1="63.5" x2="99.06" y2="63.5" width="0.1524" layer="91"/>
<label x="99.06" y="63.5" size="1.778" layer="95" rot="R180" xref="yes"/>
</segment>
</net>
<net name="VCC" class="0">
<segment>
<pinref part="Q1" gate="G$1" pin="D"/>
<pinref part="SUPPLY4" gate="G$1" pin="VCC"/>
<wire x1="78.74" y1="137.16" x2="68.58" y2="137.16" width="0.1524" layer="91"/>
<wire x1="68.58" y1="137.16" x2="68.58" y2="139.7" width="0.1524" layer="91"/>
</segment>
<segment>
<pinref part="RJ1" gate="G$1" pin="3"/>
<pinref part="SUPPLY7" gate="G$1" pin="VCC"/>
<wire x1="139.7" y1="68.58" x2="129.54" y2="68.58" width="0.1524" layer="91"/>
<wire x1="129.54" y1="68.58" x2="129.54" y2="76.2" width="0.1524" layer="91"/>
</segment>
</net>
<net name="N$1" class="0">
<segment>
<pinref part="Q1" gate="G$1" pin="S"/>
<pinref part="Q2" gate="G$1" pin="S"/>
<wire x1="119.38" y1="137.16" x2="106.68" y2="137.16" width="0.1524" layer="91"/>
<pinref part="Q3" gate="G$1" pin="S"/>
<wire x1="106.68" y1="137.16" x2="96.52" y2="137.16" width="0.1524" layer="91"/>
<wire x1="96.52" y1="137.16" x2="93.98" y2="137.16" width="0.1524" layer="91"/>
<wire x1="106.68" y1="129.54" x2="106.68" y2="137.16" width="0.1524" layer="91"/>
<pinref part="R2" gate="G$1" pin="2"/>
<wire x1="96.52" y1="134.62" x2="96.52" y2="137.16" width="0.1524" layer="91"/>
</segment>
</net>
<net name="N$2" class="0">
<segment>
<pinref part="Q2" gate="G$1" pin="G"/>
<wire x1="127" y1="109.22" x2="127" y2="111.76" width="0.1524" layer="91"/>
<pinref part="R1" gate="G$1" pin="2"/>
<pinref part="Q3" gate="G$1" pin="D"/>
<wire x1="127" y1="111.76" x2="127" y2="127" width="0.1524" layer="91"/>
<wire x1="106.68" y1="114.3" x2="106.68" y2="111.76" width="0.1524" layer="91"/>
<wire x1="106.68" y1="111.76" x2="127" y2="111.76" width="0.1524" layer="91"/>
</segment>
</net>
<net name="N$3" class="0">
<segment>
<pinref part="Q3" gate="G$1" pin="G"/>
<pinref part="R2" gate="G$1" pin="1"/>
<wire x1="96.52" y1="124.46" x2="96.52" y2="121.92" width="0.1524" layer="91"/>
<wire x1="96.52" y1="121.92" x2="96.52" y2="114.3" width="0.1524" layer="91"/>
<pinref part="D1" gate="G$1" pin="K"/>
</segment>
</net>
<net name="GND" class="0">
<segment>
<pinref part="JP1" gate="G$1" pin="4"/>
<pinref part="GND1" gate="1" pin="GND"/>
<wire x1="111.76" y1="73.66" x2="111.76" y2="76.2" width="0.1524" layer="91"/>
</segment>
<segment>
<pinref part="R1" gate="G$1" pin="1"/>
<pinref part="GND2" gate="1" pin="GND"/>
</segment>
<segment>
<pinref part="D1" gate="G$1" pin="A"/>
<pinref part="GND3" gate="1" pin="GND"/>
</segment>
<segment>
<pinref part="Q1" gate="G$1" pin="G"/>
<pinref part="GND4" gate="1" pin="GND"/>
</segment>
<segment>
<pinref part="LED1" gate="G$1" pin="C"/>
<pinref part="GND10" gate="1" pin="GND"/>
<wire x1="165.1" y1="91.44" x2="165.1" y2="96.52" width="0.1524" layer="91"/>
</segment>
<segment>
<pinref part="GND7" gate="1" pin="GND"/>
<pinref part="RJ1" gate="G$1" pin="4"/>
<wire x1="137.16" y1="71.12" x2="139.7" y2="71.12" width="0.1524" layer="91"/>
</segment>
</net>
<net name="N$9" class="0">
<segment>
<pinref part="R3" gate="G$1" pin="1"/>
<wire x1="165.1" y1="106.68" x2="165.1" y2="104.14" width="0.1524" layer="91"/>
<pinref part="LED1" gate="G$1" pin="A"/>
<wire x1="165.1" y1="104.14" x2="165.1" y2="101.6" width="0.1524" layer="91"/>
<junction x="165.1" y="104.14"/>
</segment>
</net>
</nets>
</sheet>
</sheets>
</schematic>
</drawing>
<compatibility>
<note version="8.2" severity="warning">
Since Version 8.2, EAGLE supports online libraries. The ids
of those online libraries will not be understood (or retained)
with this version.
</note>
<note version="8.3" severity="warning">
Since Version 8.3, EAGLE supports URNs for individual library
assets (packages, symbols, and devices). The URNs of those assets
will not be understood (or retained) with this version.
</note>
<note version="8.3" severity="warning">
Since Version 8.3, EAGLE supports the association of 3D packages
with devices in libraries, schematics, and board files. Those 3D
packages will not be understood (or retained) with this version.
</note>
</compatibility>
</eagle>
